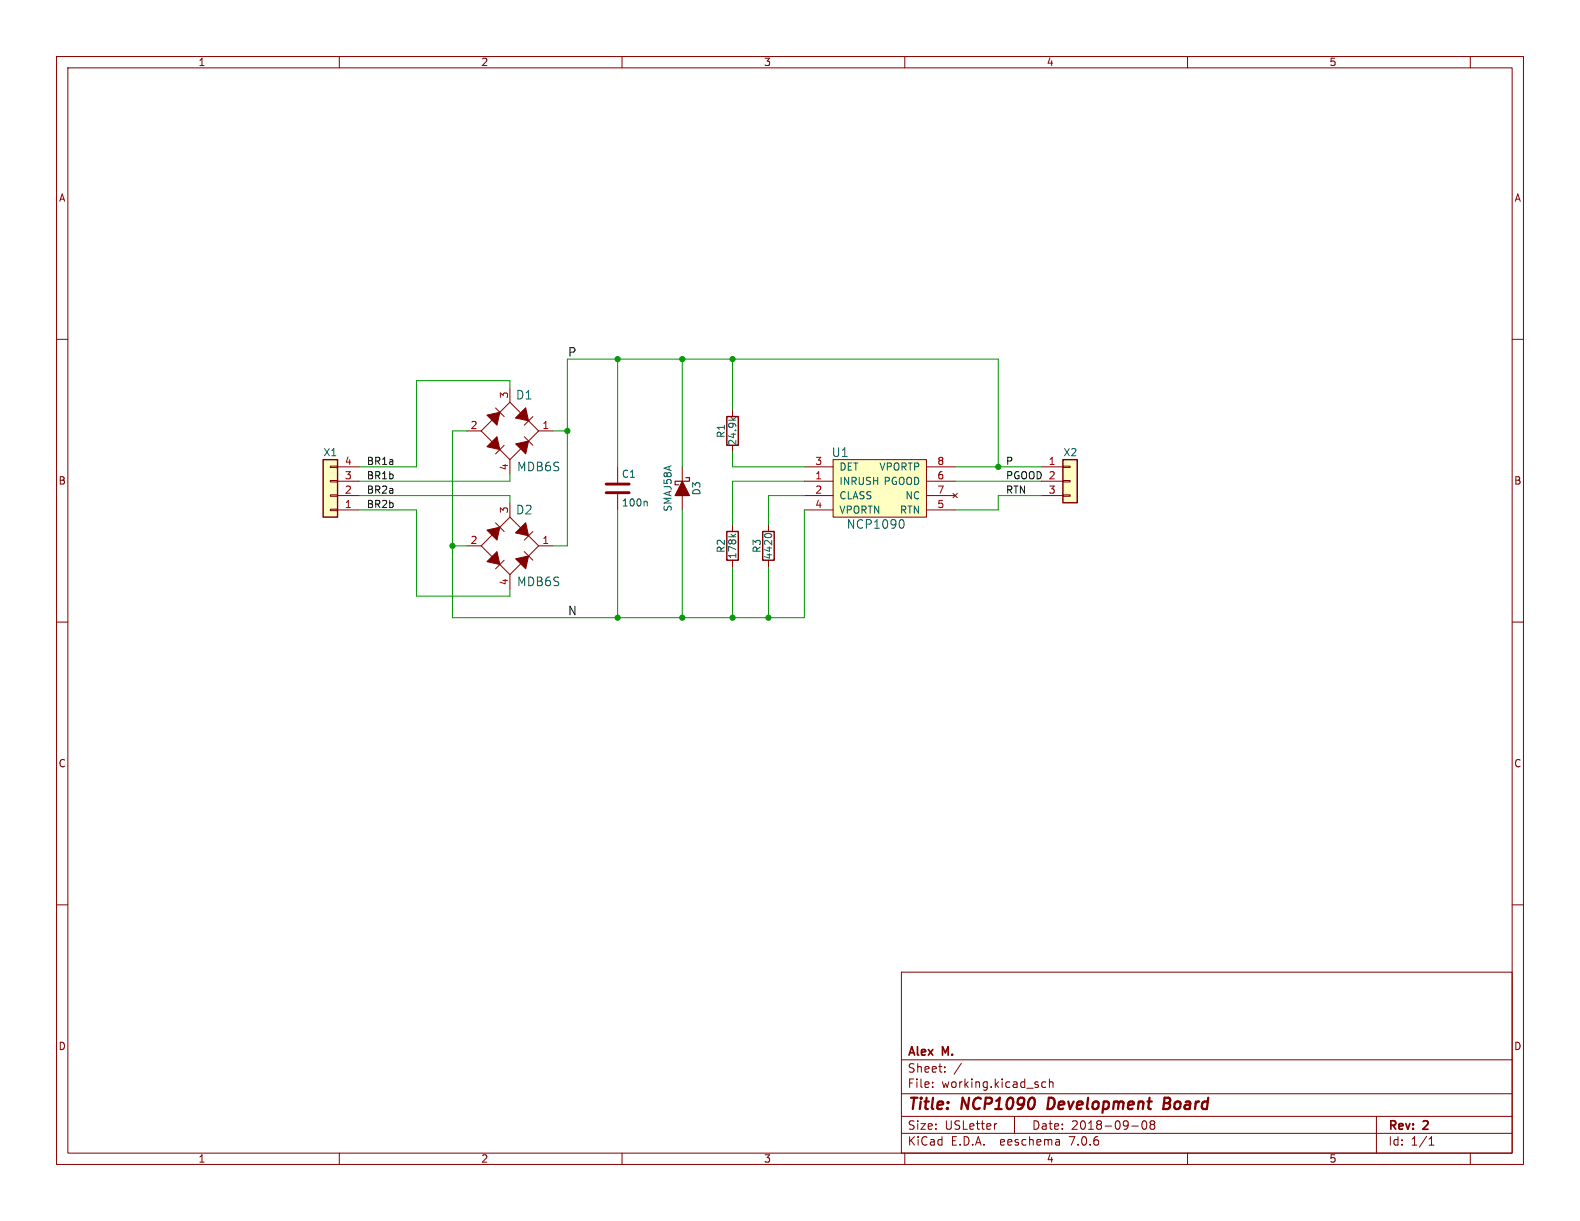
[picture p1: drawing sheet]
(kicad_sch (version 20230121) (generator eeschema)

 (paper "USLetter")

 (title_block
  (title "NCP1090 Development Board")
  (date "2018-09-08")
  (rev "2")
  (company "Alex M."))

 (lib_symbols
  (symbol "Connector_Generic:Conn_01x03" (pin_names (offset 1.016) hide) (in_bom yes) (on_board yes)
   (property "Reference" "J" (at 0 5.08 0) (effects (font (size 1.27 1.27))))
   (property "Value" "Conn_01x03" (at 0 -5.08 0) (effects (font (size 1.27 1.27))))
   (property "Footprint" "" (at 0 0 0) (effects (font (size 1.27 1.27)) hide))
   (property "Datasheet" "~" (at 0 0 0) (effects (font (size 1.27 1.27)) hide))
   (symbol "Conn_01x03_1_1"
    (rectangle (start -1.27 -2.413) (end 0 -2.667) (stroke (width 0.1524) (type default)) (fill (type none)))
    (rectangle (start -1.27 0.127) (end 0 -0.127) (stroke (width 0.1524) (type default)) (fill (type none)))
    (rectangle (start -1.27 2.667) (end 0 2.413) (stroke (width 0.1524) (type default)) (fill (type none)))
    (rectangle (start -1.27 3.81) (end 1.27 -3.81) (stroke (width 0.254) (type default)) (fill (type background)))
    (pin passive line (at -5.08 2.54 0) (length 3.81) (name "Pin_1" (effects (font (size 1.27 1.27)))) (number "1" (effects (font (size 1.27 1.27)))))
    (pin passive line (at -5.08 0 0) (length 3.81) (name "Pin_2" (effects (font (size 1.27 1.27)))) (number "2" (effects (font (size 1.27 1.27)))))
    (pin passive line (at -5.08 -2.54 0) (length 3.81) (name "Pin_3" (effects (font (size 1.27 1.27)))) (number "3" (effects (font (size 1.27 1.27)))))))
  (symbol "Connector_Generic:Conn_01x04" (pin_names (offset 1.016) hide) (in_bom yes) (on_board yes)
   (property "Reference" "J" (at 0 5.08 0) (effects (font (size 1.27 1.27))))
   (property "Value" "Conn_01x04" (at 0 -7.62 0) (effects (font (size 1.27 1.27))))
   (property "Footprint" "" (at 0 0 0) (effects (font (size 1.27 1.27)) hide))
   (property "Datasheet" "~" (at 0 0 0) (effects (font (size 1.27 1.27)) hide))
   (symbol "Conn_01x04_1_1"
    (rectangle (start -1.27 -4.953) (end 0 -5.207) (stroke (width 0.1524) (type default)) (fill (type none)))
    (rectangle (start -1.27 -2.413) (end 0 -2.667) (stroke (width 0.1524) (type default)) (fill (type none)))
    (rectangle (start -1.27 0.127) (end 0 -0.127) (stroke (width 0.1524) (type default)) (fill (type none)))
    (rectangle (start -1.27 2.667) (end 0 2.413) (stroke (width 0.1524) (type default)) (fill (type none)))
    (rectangle (start -1.27 3.81) (end 1.27 -6.35) (stroke (width 0.254) (type default)) (fill (type background)))
    (pin passive line (at -5.08 2.54 0) (length 3.81) (name "Pin_1" (effects (font (size 1.27 1.27)))) (number "1" (effects (font (size 1.27 1.27)))))
    (pin passive line (at -5.08 0 0) (length 3.81) (name "Pin_2" (effects (font (size 1.27 1.27)))) (number "2" (effects (font (size 1.27 1.27)))))
    (pin passive line (at -5.08 -2.54 0) (length 3.81) (name "Pin_3" (effects (font (size 1.27 1.27)))) (number "3" (effects (font (size 1.27 1.27)))))
    (pin passive line (at -5.08 -5.08 0) (length 3.81) (name "Pin_4" (effects (font (size 1.27 1.27)))) (number "4" (effects (font (size 1.27 1.27)))))))
  (symbol "DevBoard_NCP1090-rescue:D_Schottky_ALT-Device" (pin_numbers hide) (pin_names (offset 1.016) hide) (in_bom yes) (on_board yes)
   (property "Reference" "D" (at 0 2.54 0) (effects (font (size 1.27 1.27))))
   (property "Value" "Device:D_Schottky_ALT" (at 0 -2.54 0) (effects (font (size 1.27 1.27))))
   (property "Footprint" "" (at 0 0 0) (effects (font (size 1.27 1.27)) hide))
   (property "Datasheet" "" (at 0 0 0) (effects (font (size 1.27 1.27)) hide))
   (symbol "D_Schottky_ALT-Device_0_1"
    (polyline (pts (xy 1.27 0) (xy -1.27 0)) (stroke (width 0) (type solid)) (fill (type none)))
    (polyline (pts (xy 1.27 1.27) (xy 1.27 -1.27) (xy -1.27 0) (xy 1.27 1.27)) (stroke (width 0.2032) (type solid)) (fill (type outline)))
    (polyline (pts (xy -1.905 0.635) (xy -1.905 1.27) (xy -1.27 1.27) (xy -1.27 -1.27) (xy -0.635 -1.27) (xy -0.635 -0.635)) (stroke (width 0.2032) (type solid)) (fill (type none))))
   (symbol "D_Schottky_ALT-Device_1_1"
    (pin passive line (at -3.81 0 0) (length 2.54) (name "K" (effects (font (size 1.27 1.27)))) (number "1" (effects (font (size 1.27 1.27)))))
    (pin passive line (at 3.81 0 180) (length 2.54) (name "A" (effects (font (size 1.27 1.27)))) (number "2" (effects (font (size 1.27 1.27)))))))
  (symbol "DevBoard_NCP1090-rescue:MDB6S-AlexComponents" (pin_names (offset 1.016) hide) (in_bom yes) (on_board yes)
   (property "Reference" "D" (at 2.54 6.35 0) (effects (font (size 1.524 1.524))))
   (property "Value" "AlexComponents:MDB6S" (at 5.08 -6.35 0) (effects (font (size 1.524 1.524))))
   (property "Footprint" "AlexComponents:Micro-DIP-4" (at 1.27 -13.97 0) (effects (font (size 1.524 1.524)) (justify left) hide))
   (property "Datasheet" "https://www.fairchildsemi.com/datasheets/MD/MDB10S.pdf" (at 1.27 -8.89 0) (effects (font (size 1.524 1.524)) (justify left) hide))
   (property "DigiKey Part Number" "MDB6SFSCT-ND" (at 1.27 -11.43 0) (effects (font (size 1.524 1.524)) (justify left) hide))
   (symbol "MDB6S-AlexComponents_0_1"
    (polyline (pts (xy -5.08 0) (xy 0 -5.08)) (stroke (width 0) (type solid)) (fill (type none)))
    (polyline (pts (xy -4.064 2.794) (xy -2.286 1.016)) (stroke (width 0) (type solid)) (fill (type none)))
    (polyline (pts (xy -2.54 -1.016) (xy -4.064 -2.54)) (stroke (width 0) (type solid)) (fill (type none)))
    (polyline (pts (xy -1.778 3.302) (xy -5.08 0)) (stroke (width 0) (type solid)) (fill (type none)))
    (polyline (pts (xy -1.778 3.302) (xy 0 5.08)) (stroke (width 0) (type solid)) (fill (type none)))
    (polyline (pts (xy -1.016 2.54) (xy -2.54 4.064)) (stroke (width 0) (type solid)) (fill (type none)))
    (polyline (pts (xy 0 -5.08) (xy 5.08 0)) (stroke (width 0) (type solid)) (fill (type none)))
    (polyline (pts (xy 0 5.08) (xy 5.08 0)) (stroke (width 0) (type solid)) (fill (type none)))
    (polyline (pts (xy 1.016 2.54) (xy 2.54 4.064)) (stroke (width 0) (type solid)) (fill (type none)))
    (polyline (pts (xy 2.54 -1.016) (xy 4.064 -2.54)) (stroke (width 0) (type solid)) (fill (type none)))
    (polyline (pts (xy -4.064 2.794) (xy -1.778 3.302) (xy -2.286 1.016)) (stroke (width 0) (type solid)) (fill (type outline)))
    (polyline (pts (xy -3.302 -1.778) (xy -1.016 -2.286) (xy -2.794 -4.064) (xy -3.302 -1.778)) (stroke (width 0) (type solid)) (fill (type outline)))
    (polyline (pts (xy 2.286 1.016) (xy 1.778 3.302) (xy 4.064 2.794) (xy 2.286 1.016)) (stroke (width 0) (type solid)) (fill (type outline)))
    (polyline (pts (xy 3.302 -1.778) (xy 1.016 -2.286) (xy 2.794 -4.064) (xy 3.302 -1.778)) (stroke (width 0) (type solid)) (fill (type outline))))
   (symbol "MDB6S-AlexComponents_1_1"
    (pin power_out line (at 0 7.62 270) (length 2.54) (name "+" (effects (font (size 1.27 1.27)))) (number "1" (effects (font (size 1.27 1.27)))))
    (pin power_out line (at 0 -7.62 90) (length 2.54) (name "-" (effects (font (size 1.27 1.27)))) (number "2" (effects (font (size 1.27 1.27)))))
    (pin power_in line (at -7.62 0 0) (length 2.54) (name "AC1" (effects (font (size 1.27 1.27)))) (number "3" (effects (font (size 1.27 1.27)))))
    (pin power_in line (at 7.62 0 180) (length 2.54) (name "AC2" (effects (font (size 1.27 1.27)))) (number "4" (effects (font (size 1.27 1.27)))))))
  (symbol "DevBoard_NCP1090-rescue:NCP1090-AlexComponents" (pin_names (offset 1.016)) (in_bom yes) (on_board yes)
   (property "Reference" "U" (at -6.35 6.35 0) (effects (font (size 1.524 1.524))))
   (property "Value" "AlexComponents:NCP1090" (at 0 -6.35 0) (effects (font (size 1.524 1.524))))
   (property "Footprint" "Housings_SOIC:SOIC-8_3.9x4.9mm_Pitch1.27mm" (at 0 -8.89 0) (effects (font (size 1.524 1.524)) hide))
   (property "Datasheet" "http://www.onsemi.com/pub/Collateral/NCP1090-D.PDF" (at 0 -11.43 0) (effects (font (size 1.524 1.524)) hide))
   (property "DigiKey Part Number" "NCP1090DGOS-ND" (at 0 -13.97 0) (effects (font (size 1.524 1.524)) hide))
   (symbol "NCP1090-AlexComponents_0_1"
    (rectangle (start -7.62 5.08) (end 8.89 -5.08) (stroke (width 0) (type solid)) (fill (type background))))
   (symbol "NCP1090-AlexComponents_1_1"
    (pin output line (at -12.7 1.27 0) (length 5.08) (name "INRUSH" (effects (font (size 1.27 1.27)))) (number "1" (effects (font (size 1.27 1.27)))))
    (pin output line (at -12.7 -1.27 0) (length 5.08) (name "CLASS" (effects (font (size 1.27 1.27)))) (number "2" (effects (font (size 1.27 1.27)))))
    (pin output line (at -12.7 3.81 0) (length 5.08) (name "DET" (effects (font (size 1.27 1.27)))) (number "3" (effects (font (size 1.27 1.27)))))
    (pin power_in line (at -12.7 -3.81 0) (length 5.08) (name "VPORTN" (effects (font (size 1.27 1.27)))) (number "4" (effects (font (size 1.27 1.27)))))
    (pin power_out line (at 13.97 -3.81 180) (length 5.08) (name "RTN" (effects (font (size 1.27 1.27)))) (number "5" (effects (font (size 1.27 1.27)))))
    (pin output line (at 13.97 1.27 180) (length 5.08) (name "PGOOD" (effects (font (size 1.27 1.27)))) (number "6" (effects (font (size 1.27 1.27)))))
    (pin no_connect line (at 13.97 -1.27 180) (length 5.08) (name "NC" (effects (font (size 1.27 1.27)))) (number "7" (effects (font (size 1.27 1.27)))))
    (pin power_in line (at 13.97 3.81 180) (length 5.08) (name "VPORTP" (effects (font (size 1.27 1.27)))) (number "8" (effects (font (size 1.27 1.27)))))))
  (symbol "Device:C" (pin_numbers hide) (pin_names (offset 0.254)) (in_bom yes) (on_board yes)
   (property "Reference" "C" (at 0.635 2.54 0) (effects (font (size 1.27 1.27)) (justify left)))
   (property "Value" "C" (at 0.635 -2.54 0) (effects (font (size 1.27 1.27)) (justify left)))
   (property "Footprint" "" (at 0.9652 -3.81 0) (effects (font (size 1.27 1.27)) hide))
   (property "Datasheet" "~" (at 0 0 0) (effects (font (size 1.27 1.27)) hide))
   (symbol "C_0_1"
    (polyline (pts (xy -2.032 -0.762) (xy 2.032 -0.762)) (stroke (width 0.508) (type default)) (fill (type none)))
    (polyline (pts (xy -2.032 0.762) (xy 2.032 0.762)) (stroke (width 0.508) (type default)) (fill (type none))))
   (symbol "C_1_1"
    (pin passive line (at 0 3.81 270) (length 2.794) (name "~" (effects (font (size 1.27 1.27)))) (number "1" (effects (font (size 1.27 1.27)))))
    (pin passive line (at 0 -3.81 90) (length 2.794) (name "~" (effects (font (size 1.27 1.27)))) (number "2" (effects (font (size 1.27 1.27)))))))
  (symbol "Device:R" (pin_numbers hide) (pin_names (offset 0)) (in_bom yes) (on_board yes)
   (property "Reference" "R" (at 2.032 0 90) (effects (font (size 1.27 1.27))))
   (property "Value" "R" (at 0 0 90) (effects (font (size 1.27 1.27))))
   (property "Footprint" "" (at -1.778 0 90) (effects (font (size 1.27 1.27)) hide))
   (property "Datasheet" "~" (at 0 0 0) (effects (font (size 1.27 1.27)) hide))
   (symbol "R_0_1"
    (rectangle (start -1.016 -2.54) (end 1.016 2.54) (stroke (width 0.254) (type default)) (fill (type none))))
   (symbol "R_1_1"
    (pin passive line (at 0 3.81 270) (length 1.27) (name "~" (effects (font (size 1.27 1.27)))) (number "1" (effects (font (size 1.27 1.27)))))
    (pin passive line (at 0 -3.81 90) (length 1.27) (name "~" (effects (font (size 1.27 1.27)))) (number "2" (effects (font (size 1.27 1.27))))))))

 (junction (at 129.54 63.5) (diameter 0) (color 0 0 0 0))
 (junction (at 176.53 82.55) (diameter 0) (color 0 0 0 0))
 (junction (at 109.22 109.22) (diameter 0) (color 0 0 0 0))
 (junction (at 135.89 109.22) (diameter 0) (color 0 0 0 0))
 (junction (at 120.65 63.5) (diameter 0) (color 0 0 0 0))
 (junction (at 129.54 109.22) (diameter 0) (color 0 0 0 0))
 (junction (at 109.22 63.5) (diameter 0) (color 0 0 0 0))
 (junction (at 100.33 76.2) (diameter 0) (color 0 0 0 0))
 (junction (at 120.65 109.22) (diameter 0) (color 0 0 0 0))
 (junction (at 80.01 96.52) (diameter 0) (color 0 0 0 0))

 (wire (pts (xy 135.89 109.22) (xy 142.24 109.22)) (stroke (width 0) (type default)))
 (wire (pts (xy 73.66 105.41) (xy 73.66 90.17)) (stroke (width 0) (type default)))
 (wire (pts (xy 176.53 90.17) (xy 176.53 87.63)) (stroke (width 0) (type default)))
 (wire (pts (xy 168.91 82.55) (xy 176.53 82.55)) (stroke (width 0) (type default)))
 (wire (pts (xy 80.01 109.22) (xy 109.22 109.22)) (stroke (width 0) (type default)))
 (wire (pts (xy 176.53 82.55) (xy 184.15 82.55)) (stroke (width 0) (type default)))
 (wire (pts (xy 109.22 109.22) (xy 109.22 90.17)) (stroke (width 0) (type default)))
 (wire (pts (xy 109.22 63.5) (xy 109.22 82.55)) (stroke (width 0) (type default)))
 (wire (pts (xy 82.55 76.2) (xy 80.01 76.2)) (stroke (width 0) (type default)))
 (wire (pts (xy 90.17 67.31) (xy 73.66 67.31)) (stroke (width 0) (type default)))
 (wire (pts (xy 100.33 76.2) (xy 97.79 76.2)) (stroke (width 0) (type default)))
 (wire (pts (xy 142.24 109.22) (xy 142.24 90.17)) (stroke (width 0) (type default)))
 (wire (pts (xy 120.65 90.17) (xy 120.65 109.22)) (stroke (width 0) (type default)))
 (wire (pts (xy 82.55 96.52) (xy 80.01 96.52)) (stroke (width 0) (type default)))
 (wire (pts (xy 120.65 63.5) (xy 120.65 82.55)) (stroke (width 0) (type default)))
 (wire (pts (xy 129.54 63.5) (xy 129.54 72.39)) (stroke (width 0) (type default)))
 (wire (pts (xy 129.54 85.09) (xy 129.54 92.71)) (stroke (width 0) (type default)))
 (wire (pts (xy 80.01 76.2) (xy 80.01 96.52)) (stroke (width 0) (type default)))
 (wire (pts (xy 129.54 63.5) (xy 176.53 63.5)) (stroke (width 0) (type default)))
 (wire (pts (xy 63.5 85.09) (xy 90.17 85.09)) (stroke (width 0) (type default)))
 (wire (pts (xy 120.65 109.22) (xy 129.54 109.22)) (stroke (width 0) (type default)))
 (wire (pts (xy 142.24 82.55) (xy 129.54 82.55)) (stroke (width 0) (type default)))
 (wire (pts (xy 100.33 63.5) (xy 100.33 76.2)) (stroke (width 0) (type default)))
 (wire (pts (xy 73.66 67.31) (xy 73.66 82.55)) (stroke (width 0) (type default)))
 (wire (pts (xy 90.17 85.09) (xy 90.17 83.82)) (stroke (width 0) (type default)))
 (wire (pts (xy 63.5 82.55) (xy 73.66 82.55)) (stroke (width 0) (type default)))
 (wire (pts (xy 142.24 85.09) (xy 129.54 85.09)) (stroke (width 0) (type default)))
 (wire (pts (xy 80.01 96.52) (xy 80.01 109.22)) (stroke (width 0) (type default)))
 (wire (pts (xy 129.54 109.22) (xy 135.89 109.22)) (stroke (width 0) (type default)))
 (wire (pts (xy 63.5 87.63) (xy 90.17 87.63)) (stroke (width 0) (type default)))
 (wire (pts (xy 90.17 68.58) (xy 90.17 67.31)) (stroke (width 0) (type default)))
 (wire (pts (xy 100.33 63.5) (xy 109.22 63.5)) (stroke (width 0) (type default)))
 (wire (pts (xy 90.17 105.41) (xy 73.66 105.41)) (stroke (width 0) (type default)))
 (wire (pts (xy 109.22 109.22) (xy 120.65 109.22)) (stroke (width 0) (type default)))
 (wire (pts (xy 135.89 109.22) (xy 135.89 100.33)) (stroke (width 0) (type default)))
 (wire (pts (xy 168.91 90.17) (xy 176.53 90.17)) (stroke (width 0) (type default)))
 (wire (pts (xy 90.17 88.9) (xy 90.17 87.63)) (stroke (width 0) (type default)))
 (wire (pts (xy 176.53 63.5) (xy 176.53 82.55)) (stroke (width 0) (type default)))
 (wire (pts (xy 129.54 82.55) (xy 129.54 80.01)) (stroke (width 0) (type default)))
 (wire (pts (xy 135.89 87.63) (xy 135.89 92.71)) (stroke (width 0) (type default)))
 (wire (pts (xy 129.54 109.22) (xy 129.54 100.33)) (stroke (width 0) (type default)))
 (wire (pts (xy 100.33 76.2) (xy 100.33 96.52)) (stroke (width 0) (type default)))
 (wire (pts (xy 109.22 63.5) (xy 120.65 63.5)) (stroke (width 0) (type default)))
 (wire (pts (xy 176.53 87.63) (xy 184.15 87.63)) (stroke (width 0) (type default)))
 (wire (pts (xy 168.91 85.09) (xy 184.15 85.09)) (stroke (width 0) (type default)))
 (wire (pts (xy 100.33 96.52) (xy 97.79 96.52)) (stroke (width 0) (type default)))
 (wire (pts (xy 63.5 90.17) (xy 73.66 90.17)) (stroke (width 0) (type default)))
 (wire (pts (xy 120.65 63.5) (xy 129.54 63.5)) (stroke (width 0) (type default)))
 (wire (pts (xy 142.24 87.63) (xy 135.89 87.63)) (stroke (width 0) (type default)))
 (wire (pts (xy 90.17 104.14) (xy 90.17 105.41)) (stroke (width 0) (type default)))

 (label "BR2a" (at 64.77 87.63 0) (effects (font (size 1.27 1.27)) (justify left bottom)))
 (label "P" (at 100.33 63.5 0) (effects (font (size 1.524 1.524)) (justify left bottom)))
 (label "BR2b" (at 64.77 90.17 0) (effects (font (size 1.27 1.27)) (justify left bottom)))
 (label "P" (at 177.8 82.55 0) (effects (font (size 1.27 1.27)) (justify left bottom)))
 (label "BR1b" (at 64.77 85.09 0) (effects (font (size 1.27 1.27)) (justify left bottom)))
 (label "PGOOD" (at 177.8 85.09 0) (effects (font (size 1.27 1.27)) (justify left bottom)))
 (label "N" (at 100.33 109.22 0) (effects (font (size 1.524 1.524)) (justify left bottom)))
 (label "BR1a" (at 64.77 82.55 0) (effects (font (size 1.27 1.27)) (justify left bottom)))
 (label "RTN" (at 177.8 87.63 0) (effects (font (size 1.27 1.27)) (justify left bottom)))

 (symbol (lib_id "DevBoard_NCP1090-rescue:D_Schottky_ALT-Device") (at 120.65 86.36 270) (unit 1) (in_bom yes) (on_board yes) (dnp no)
  (property "Reference" "D3" (at 123.19 86.36 0) (effects (font (size 1.27 1.27))))
  (property "Value" "SMAJ58A" (at 118.11 86.36 0) (effects (font (size 1.27 1.27))))
  (property "Footprint" "Diodes_SMD:D_SMA" (at 120.65 86.36 0) (effects (font (size 1.27 1.27)) hide))
  (property "Datasheet" "http://www.vishay.com/docs/88390/smaj50a.pdf" (at 120.65 86.36 0) (effects (font (size 1.27 1.27)) hide))
  (property "DigiKey Part Number" "SMAJ58A-E3/61GICT-ND" (at 120.65 86.36 0) (effects (font (size 1.524 1.524)) hide)) (pin "1") (pin "2"))

 (symbol (lib_id "Device:C") (at 109.22 86.36 0) (unit 1) (in_bom yes) (on_board yes) (dnp no)
  (property "Reference" "C1" (at 109.855 83.82 0) (effects (font (size 1.27 1.27)) (justify left)))
  (property "Value" "100n" (at 109.855 88.9 0) (effects (font (size 1.27 1.27)) (justify left)))
  (property "Footprint" "Capacitors_SMD:C_0805" (at 110.1852 90.17 0) (effects (font (size 1.27 1.27)) hide))
  (property "Datasheet" "http://www.samsungsem.com/kr/support/library/product-catalog/mlcc.jsp" (at 109.22 86.36 0) (effects (font (size 1.27 1.27)) hide))
  (property "DigiKey Part Number" "1276-6840-1-ND" (at 109.22 86.36 0) (effects (font (size 1.524 1.524)) hide)) (pin "1") (pin "2"))

 (symbol (lib_id "DevBoard_NCP1090-rescue:MDB6S-AlexComponents") (at 90.17 76.2 270) (unit 1) (in_bom yes) (on_board yes) (dnp no)
  (property "Reference" "D1" (at 92.71 69.85 90) (effects (font (size 1.524 1.524))))
  (property "Value" "MDB6S" (at 95.25 82.55 90) (effects (font (size 1.524 1.524))))
  (property "Footprint" "AlexComponents:Micro-DIP-4" (at 76.2 77.47 0) (effects (font (size 1.524 1.524)) (justify left) hide))
  (property "Datasheet" "https://www.fairchildsemi.com/datasheets/MD/MDB10S.pdf" (at 81.28 77.47 0) (effects (font (size 1.524 1.524)) (justify left) hide))
  (property "DigiKey Part Number" "MDB6SFSCT-ND" (at 78.74 77.47 0) (effects (font (size 1.524 1.524)) (justify left) hide)) (pin "1") (pin "2") (pin "3") (pin "4"))

 (symbol (lib_id "DevBoard_NCP1090-rescue:MDB6S-AlexComponents") (at 90.17 96.52 270) (unit 1) (in_bom yes) (on_board yes) (dnp no)
  (property "Reference" "D2" (at 92.71 90.17 90) (effects (font (size 1.524 1.524))))
  (property "Value" "MDB6S" (at 95.25 102.87 90) (effects (font (size 1.524 1.524))))
  (property "Footprint" "AlexComponents:Micro-DIP-4" (at 76.2 97.79 0) (effects (font (size 1.524 1.524)) (justify left) hide))
  (property "Datasheet" "https://www.fairchildsemi.com/datasheets/MD/MDB10S.pdf" (at 81.28 97.79 0) (effects (font (size 1.524 1.524)) (justify left) hide))
  (property "DigiKey Part Number" "MDB6SFSCT-ND" (at 78.74 97.79 0) (effects (font (size 1.524 1.524)) (justify left) hide)) (pin "1") (pin "2") (pin "3") (pin "4"))

 (symbol (lib_id "DevBoard_NCP1090-rescue:NCP1090-AlexComponents") (at 154.94 86.36 0) (unit 1) (in_bom yes) (on_board yes) (dnp no)
  (property "Reference" "U1" (at 148.59 80.01 0) (effects (font (size 1.524 1.524))))
  (property "Value" "NCP1090" (at 154.94 92.71 0) (effects (font (size 1.524 1.524))))
  (property "Footprint" "Housings_SOIC:SOIC-8_3.9x4.9mm_Pitch1.27mm" (at 154.94 95.25 0) (effects (font (size 1.524 1.524)) hide))
  (property "Datasheet" "http://www.onsemi.com/pub/Collateral/NCP1090-D.PDF" (at 154.94 97.79 0) (effects (font (size 1.524 1.524)) hide))
  (property "DigiKey Part Number" "NCP1090DGOS-ND" (at 154.94 100.33 0) (effects (font (size 1.524 1.524)) hide)) (pin "1") (pin "2") (pin "3") (pin "4") (pin "5") (pin "6") (pin "7") (pin "8"))

 (symbol (lib_id "Device:R") (at 129.54 76.2 180) (unit 1) (in_bom yes) (on_board yes) (dnp no)
  (property "Reference" "R1" (at 127.508 76.2 90) (effects (font (size 1.27 1.27))))
  (property "Value" "24.9k" (at 129.54 76.2 90) (effects (font (size 1.27 1.27))))
  (property "Footprint" "Resistors_SMD:R_0805" (at 131.318 76.2 90) (effects (font (size 1.27 1.27)) hide))
  (property "Datasheet" "" (at 129.54 76.2 0) (effects (font (size 1.27 1.27))))
  (property "DigiKey Part Number" "311-24.9KCRCT-ND " (at 129.54 76.2 90) (effects (font (size 1.524 1.524)) hide)) (pin "1") (pin "2"))

 (symbol (lib_id "Device:R") (at 129.54 96.52 180) (unit 1) (in_bom yes) (on_board yes) (dnp no)
  (property "Reference" "R2" (at 127.508 96.52 90) (effects (font (size 1.27 1.27))))
  (property "Value" "178k" (at 129.54 96.52 90) (effects (font (size 1.27 1.27))))
  (property "Footprint" "Resistors_SMD:R_0805" (at 131.318 96.52 90) (effects (font (size 1.27 1.27)) hide))
  (property "Datasheet" "" (at 129.54 96.52 0) (effects (font (size 1.27 1.27))))
  (property "DigiKey Part Number" "311-178KCRCT-ND" (at 129.54 96.52 90) (effects (font (size 1.524 1.524)) hide)) (pin "1") (pin "2"))

 (symbol (lib_id "Device:R") (at 135.89 96.52 180) (unit 1) (in_bom yes) (on_board yes) (dnp no)
  (property "Reference" "R3" (at 133.858 96.52 90) (effects (font (size 1.27 1.27))))
  (property "Value" "4420" (at 135.89 96.52 90) (effects (font (size 1.27 1.27))))
  (property "Footprint" "Resistors_SMD:R_0805" (at 137.668 96.52 90) (effects (font (size 1.27 1.27)) hide))
  (property "Datasheet" "" (at 135.89 96.52 0) (effects (font (size 1.27 1.27))))
  (property "DigiKey Part Number" "311-4.42KCRCT-ND " (at 135.89 96.52 90) (effects (font (size 1.524 1.524)) hide)) (pin "1") (pin "2"))

 (symbol (lib_id "Connector_Generic:Conn_01x04") (at 58.42 87.63 180) (unit 1) (in_bom yes) (on_board yes) (dnp no)
  (property "Reference" "X1" (at 58.42 80.01 0) (effects (font (size 1.27 1.27))))
  (property "Value" "Conn_01x04" (at 49.53 91.44 0) (effects (font (size 1.27 1.27)) hide))
  (property "Footprint" "Pin_Headers:Pin_Header_Straight_1x04_Pitch2.54mm" (at 58.42 87.63 0) (effects (font (size 1.27 1.27)) hide))
  (property "Datasheet" "~" (at 58.42 87.63 0) (effects (font (size 1.27 1.27)) hide)) (pin "1") (pin "2") (pin "3") (pin "4"))

 (symbol (lib_id "Connector_Generic:Conn_01x03") (at 189.23 85.09 0) (unit 1) (in_bom yes) (on_board yes) (dnp no)
  (property "Reference" "X2" (at 187.96 80.01 0) (effects (font (size 1.27 1.27)) (justify left)))
  (property "Value" "Conn_01x03" (at 191.262 86.3346 0) (effects (font (size 1.27 1.27)) (justify left) hide))
  (property "Footprint" "Pin_Headers:Pin_Header_Straight_1x03_Pitch2.54mm" (at 189.23 85.09 0) (effects (font (size 1.27 1.27)) hide))
  (property "Datasheet" "~" (at 189.23 85.09 0) (effects (font (size 1.27 1.27)) hide)) (pin "1") (pin "2") (pin "3"))

 (sheet_instances (path "" (page "1"))))
